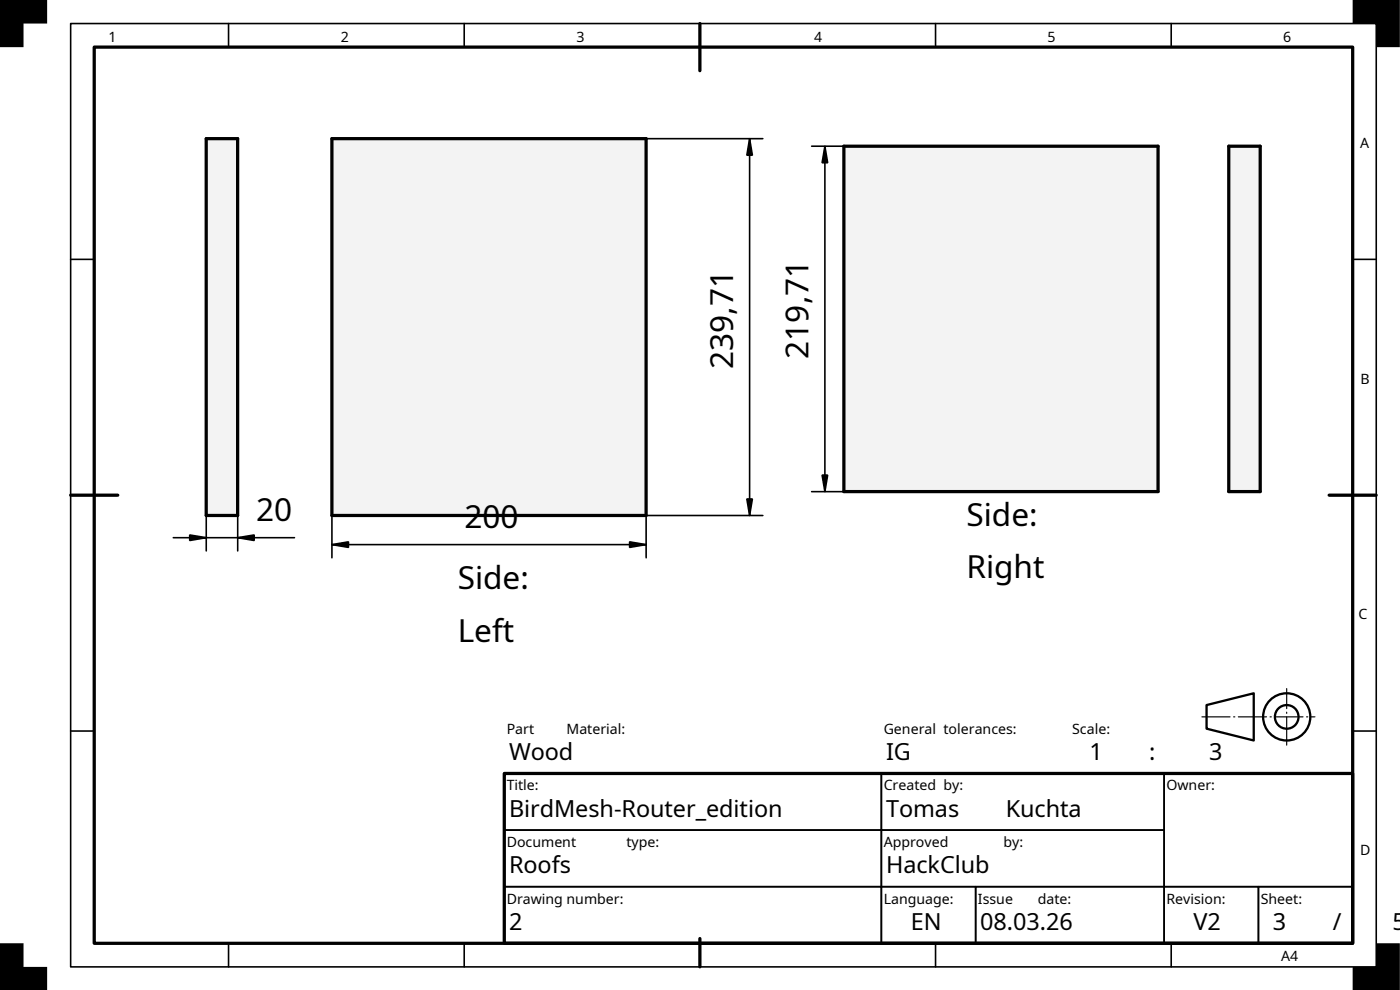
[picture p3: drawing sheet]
<svg xmlns="http://www.w3.org/2000/svg" width="297mm" height="210mm" viewBox="0 0 297 210" stroke-linecap="round" stroke-linejoin="round" font-family="sans-serif">
<path d="M20 10h267v190h-267zM148.5 5v10M15 105h10M282 105h10M107 164h180v36h-180zM148.5 199v6" fill="none" stroke="#000" stroke-width=".69"/>
<g fill="none" stroke="#000" stroke-width=".34">
<path d="M15 5h277v200h-277zM48.5 5v5M98.5 5v5M198.5 5v5M248.5 5v5M15 55h5M287 55h5M15 155h5M287 155h5M107 164h80v12h-80zM107 176h80v12h-80zM187 176h60v12h-60z"/>
<path d="M187 164h60v12h-60zM247 164h40v24h-40zM48.5 200v5M98.5 200v5M107 188h80v12h-80zM187 188h20v12h-20zM198.5 200v5M207 188h40v12h-40zM247 188h20v12h-20zM248.5 200v5M267 188h20v12h-20z"/>
</g>
<g fill="#000">
<path d="M0 0h10v5h-5v5h-5z" fill-rule="evenodd"/>
<path d="M287 0h10v10h-5v-5h-5z" fill-rule="evenodd"/>
<path d="M0 200h5v5h5v4.9h-10z" fill-rule="evenodd"/>
<path d="M292 200h5v9.9h-10v-4.9h5z" fill-rule="evenodd"/>
</g>
<g fill="none" stroke="#000" stroke-width=".49">
<path d="M256 149.5l10-2.5v10l-10-2.5z"/>
<circle cx="273" cy="152" r="5"/>
<circle cx="273" cy="152" r="2.51"/>
</g>
<path d="M255 152h24M273 158v-12" fill="none" stroke="#000" stroke-width=".24" stroke-dasharray="6 .7 .3 .7"/>
<path d="M103.7 69.3h.1" fill="none" stroke="#000" stroke-width=".21"/>
<path d="M70.4 29.4h66.7v79.9h-66.7z" fill-rule="evenodd" fill="#f1f3f5"/>
<path d="M70.4 29.4h66.7v79.9h-66.7z" fill="none" stroke="#000" stroke-width=".69"/>
<path d="M137.1 29.4h24.7M159 29.4l.6 3.5h-1.1zM159 29.4v79.9M70.4 115.5l3.5-.6v1.2zM70.4 115.5h66.7M70.4 109.3v9M133.6 114.9l3.5 .6-3.5 .6zM137.1 109.3h24.7M137.1 109.3v9M158.5 105.8h1.1l-.6 3.5z" fill="none" stroke="#000" stroke-width=".34"/>
<path d="M159 29.4l.6 3.5h-1.1zM70.4 115.5l3.5-.6v1.2zM133.6 114.9l3.5 .6-3.5 .6zM158.5 105.8h1.1l-.6 3.5z" fill="#000"/>
<path d="M43.8 29.4h6.6v79.9h-6.6z" fill-rule="evenodd" fill="#f1f3f5"/>
<path d="M43.8 29.4h6.6v79.9h-6.6z" fill="none" stroke="#000" stroke-width=".69"/>
<path d="M36.8 114h25.7M40.2 113.4l3.6 .6-3.6 .6zM43.8 109.3v7.5M50.4 114l3.5-.6v1.2zM50.4 109.3v7.5" fill="none" stroke="#000" stroke-width=".34"/>
<path d="M40.2 113.4l3.6 .6-3.6 .6zM50.4 114l3.5-.6v1.2z" fill="#000"/>
<path d="M212.4 67.6h.1" fill="none" stroke="#000" stroke-width=".21"/>
<path d="M179 31h66.7v73.2h-66.7z" fill-rule="evenodd" fill="#f1f3f5"/>
<path d="M179 31h66.7v73.2h-66.7z" fill="none" stroke="#000" stroke-width=".69"/>
<path d="M172.2 31h6.8M175 31l.6 3.5h-1.2zM175 31v73.2M172.2 104.2h6.8M174.4 100.7h1.2l-.6 3.5z" fill="none" stroke="#000" stroke-width=".34"/>
<path d="M175 31l.6 3.5h-1.2zM174.4 100.7h1.2l-.6 3.5z" fill="#000"/>
<path d="M260.7 31h6.7v73.2h-6.7z" fill-rule="evenodd" fill="#f1f3f5"/>
<path d="M260.7 31h6.7v73.2h-6.7z" fill="none" stroke="#000" stroke-width=".69"/>
<g font-size="6.7">
<text x="171.5" y="76" transform="rotate(-90 171.5 76)">219,71</text>
<text x="155.5" y="78.2" transform="rotate(-90 155.5 78.2)">239,71</text>
<text x="54.4" y="110.5">20</text>
<text x="98.5" y="112">200</text>
<text x="205.1" y="111.4">Side:</text>
<text x="97.1" y="124.9">Side:</text>
<text x="205.1" y="122.6">Right</text>
<text x="97.1" y="136.1">Left</text>
</g>
<g font-size="5">
<text x="108" y="161.1">Wood</text>
<text x="188" y="161.1">IG</text>
<text x="231.1" y="161.1">1</text>
<text x="243.8" y="161.1">:</text>
<text x="256.5" y="161.1">3</text>
<text x="108" y="173.1">BirdMesh-Router_edition</text>
<text x="188" y="173.1">Tomas</text>
<text x="213.4" y="173.1">Kuchta</text>
<text x="108" y="185.1">Roofs</text>
<text x="188" y="185.1">HackClub</text>
<text x="108" y="197.1">2</text>
<text x="193.2" y="197.1">EN</text>
<text x="208" y="197.1">08.03.26</text>
<text x="253.2" y="197.1">V2</text>
<text x="270.1" y="197.1">3</text>
<text x="282.8" y="197.1">/</text>
<text x="295.5" y="197.1">5</text>
</g>
<g font-size="3">
<text x="23" y="8.8">1</text>
<text x="72.3" y="8.8">2</text>
<text x="122.3" y="8.8">3</text>
<text x="172.7" y="8.8">4</text>
<text x="222.3" y="8.8">5</text>
<text x="272.3" y="8.8">6</text>
<text x="288.6" y="31.3">A</text>
<text x="288.6" y="81.3">B</text>
<text x="288.3" y="131.3">C</text>
<text x="107.5" y="155.6">Part</text>
<text x="120.2" y="155.6">Material:</text>
<text x="187.5" y="155.6">General tolerances:</text>
<text x="227.5" y="155.6">Scale:</text>
<text x="107.5" y="167.6">Title:</text>
<text x="187.5" y="167.6">Created by:</text>
<text x="247.5" y="167.6">Owner:</text>
<text x="107.5" y="179.6">Document</text>
<text x="132.9" y="179.6">type:</text>
<text x="187.5" y="179.6">Approved</text>
<text x="212.9" y="179.6">by:</text>
<text x="288.6" y="181.3">D</text>
<text x="107.5" y="191.6">Drawing number:</text>
<text x="187.5" y="191.6">Language:</text>
<text x="207.5" y="191.6">Issue</text>
<text x="220.2" y="191.6">date:</text>
<text x="247.5" y="191.6">Revision:</text>
<text x="267.5" y="191.6">Sheet:</text>
<text x="271.8" y="203.8">A4</text>
</g>
</svg>
